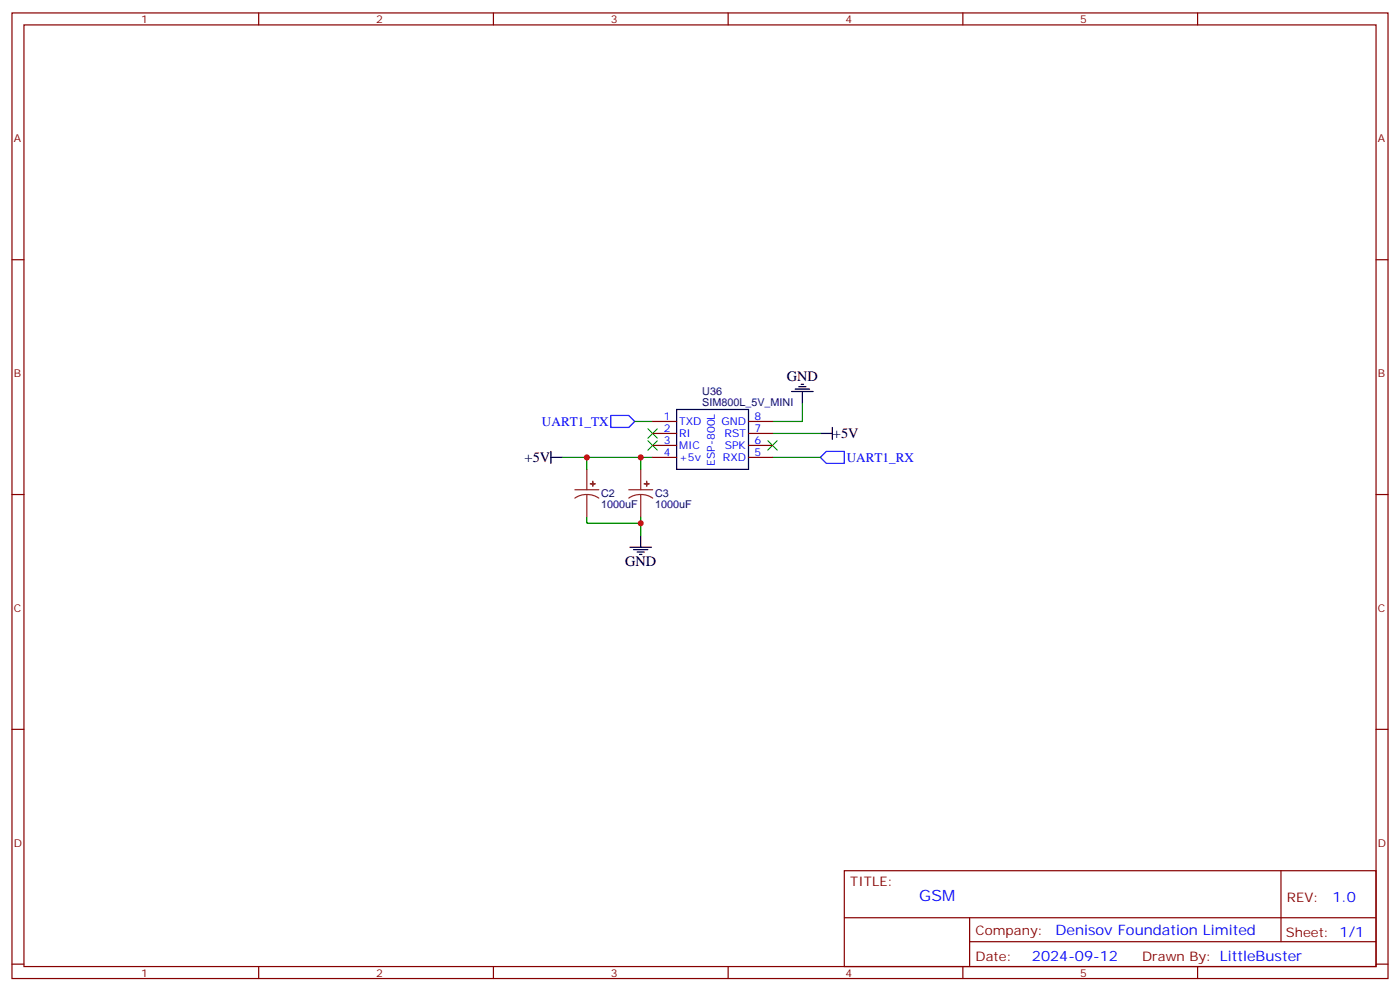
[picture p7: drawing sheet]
<svg xmlns="http://www.w3.org/2000/svg" width="412mm" height="292mm" viewBox="0 0 412 292" stroke-linecap="round" stroke-linejoin="round" font-family="sans-serif">
<g fill="none" stroke="#870000" stroke-width=".35">
<path d="M3.5 3.8h405.4v284.3h-405.4zM7.1 7.3h398.2v277.3h-398.2zM76.2 3.8v3.5M145.3 3.8v3.5M214.5 3.8v3.5M283.6 3.8v3.5M352.8 3.8v3.5M3.5 76.5h3.6M405.3 76.5h3.6M192.3 124.1h7M192.3 127.6h7M192.3 131.2h7"/>
<path d="M192.3 134.7h7M220.5 124.1h7M220.5 127.6h7M220.5 131.2h7M220.5 134.7h7M3.5 145.6h3.6M405.3 145.6h3.6M3.5 214.8h3.6M405.3 214.8h3.6M248.7 256.4h156.6v28.2h-156.6zM377.3 256.4v20.9M248.7 270.2h156.5"/>
<path d="M285.6 277.3h119.6M285.6 270.2v14.2M3.5 283.9h3.6M76.2 284.6v3.5M145.3 284.6v3.5M214.5 284.6v3.5M283.6 284.6v3.5M352.8 284.6v3.5M405.3 283.9h3.6"/>
</g>
<path d="M190.9 126.2l2.8 2.8M190.9 129.8l2.8 2.8M193.7 126.2l-2.8 2.8M193.7 129.8l-2.8 2.8M226.1 129.8l2.9 2.8M229 129.8l-2.9 2.8" fill="none" stroke="#3c3" stroke-width=".35"/>
<g fill="none" stroke="#000" stroke-width=".35">
<path d="M233.2 115.3h6.3M234.2 114.6h4.3M235.3 113.9h2.1M236 113.2h.7M236.4 115.3v3.5M162.3 134.7h3.5M162.3 132.9v3.6M199.3 120.6h21.2v17.6h-21.2zM241.7 127.6h3.5M245.2 125.9v3.5M188.7 157.6v3.5M185.6 161.1h6.3"/>
<path d="M186.6 161.9h4.3M187.7 162.6h2.1M188.4 163.3h.7"/>
</g>
<path d="M179.9 122.3h5.3l1.8 1.8-1.8 1.8h-5.3zM241.7 134.7l1.7-1.8h5.3v3.6h-5.3z" fill="none" stroke="#00f" stroke-width=".35"/>
<path d="M236.4 118.8v5.3h-8.9M165.8 134.7h26.5M172.9 134.7v3.5M187 124.1h5.3M188.7 134.7v3.5M227.5 134.7h14.2M227.5 127.6h14.2M172.9 152.3v1.8h15.8M188.7 152.3v5.3" fill="none" stroke="#008700" stroke-width=".35"/>
<g fill="#8c2424" stroke="#8c2424" stroke-width=".35">
<path d="M190.5 141.7v1.5z"/>
<path d="M189.8 142.5h1.4z"/>
<path d="M174.6 141.7v1.5z"/>
<path d="M173.9 142.5h1.4z"/>
</g>
<path d="M172.9 138.2v6M188.7 138.2v6M169.3 144.2h7.1M172.9 145.6l1.8 .3 1.7 .8M172.9 145.6l-1.9 .3-1.7 .8M172.9 145.6v6.7M185.2 144.2h7.1M188.7 145.6l1.9 .3 1.7 .8M188.7 145.6l-1.8 .3-1.7 .8M188.7 145.6v6.7" fill="none" stroke="#8c2424" stroke-width=".35"/>
<g fill="#c00">
<circle cx="188.7" cy="134.7" r=".88"/>
<circle cx="172.9" cy="134.7" r=".88"/>
<circle cx="188.7" cy="154.1" r=".88"/>
</g>
<text font-size="4.6" fill="#00f" x="270.8" y="265.4">GSM</text>
<g font-size="4.2">
<text x="231.8" y="112.1">GND</text>
<text x="245.4" y="129.1">+5V</text>
<text x="154.5" y="136.1">+5V</text>
<text x="184.1" y="166.8">GND</text>
</g>
<g font-size="4.2" fill="#00f">
<text x="392.5" y="265.7">1.0</text>
<text x="310.9" y="275.2">Denisov Foundation Limited</text>
<text x="304" y="283">2024-09-12</text>
</g>
<g font-size="3.9" fill="#00f">
<text x="159.7" y="125.3">UART1_TX</text>
<text x="249.4" y="136">UART1_RX</text>
</g>
<g font-size="3.9" fill="#800">
<text x="250.5" y="261">TITLE:</text>
<text x="379.1" y="265.7">REV:</text>
<text x="287.4" y="275.2">Company:</text>
<text x="378.7" y="275.8">Sheet: 1/1</text>
<text x="287.4" y="282.9">Date:</text>
<text x="336.4" y="282.9">Drawn By: LittleBuster</text>
</g>
<g font-size="3.2" fill="#800">
<text x="41.6" y="6.8">1</text>
<text x="110.8" y="6.8">2</text>
<text x="179.9" y="6.8">3</text>
<text x="249.1" y="6.8">4</text>
<text x="318.2" y="6.8">5</text>
<text x="4.1" y="41.9">A</text>
<text x="405.9" y="41.9">A</text>
<text x="4.1" y="111.1">B</text>
<text x="405.9" y="111.1">B</text>
<text x="4.1" y="180.2">C</text>
<text x="405.9" y="180.2">C</text>
<text x="4.1" y="249.3">D</text>
<text x="405.9" y="249.3">D</text>
<text x="41.6" y="287.6">1</text>
<text x="110.8" y="287.6">2</text>
<text x="179.9" y="287.6">3</text>
<text x="249.1" y="287.6">4</text>
<text x="318.2" y="287.6">5</text>
</g>
<g font-size="3.2" fill="#000080">
<text x="206.9" y="119.5">SIM800L_5V_MINI</text>
<text x="206.9" y="116.4">U36</text>
<text x="177.1" y="149.6">1000uF</text>
<text x="177.1" y="146.4">C2</text>
<text x="193" y="149.6">1000uF</text>
<text x="193" y="146.4">C3</text>
</g>
<g font-size="3.2" fill="#00f">
<text x="195.5" y="123.8">1</text>
<text x="200" y="125.2">TXD</text>
<text x="212.5" y="125.2">GND</text>
<text x="222.2" y="123.8">8</text>
<text x="195.5" y="127.3">2</text>
<text x="195.5" y="130.8">3</text>
<text x="200" y="128.7">RI</text>
<text x="213.4" y="128.7">RST</text>
<text x="222.2" y="127.3">7</text>
<text x="222.2" y="130.8">6</text>
<text x="195.5" y="134.3">4</text>
<text x="200" y="132.2">MIC</text>
<text x="200" y="135.7">+5v</text>
<text x="210.6" y="137.1" transform="rotate(-90 210.6 137.1)">ESP-800L</text>
<text x="213" y="135.7">RXD</text>
<text x="213.5" y="132.2">SPK</text>
<text x="222.2" y="134.3">5</text>
</g>
</svg>
